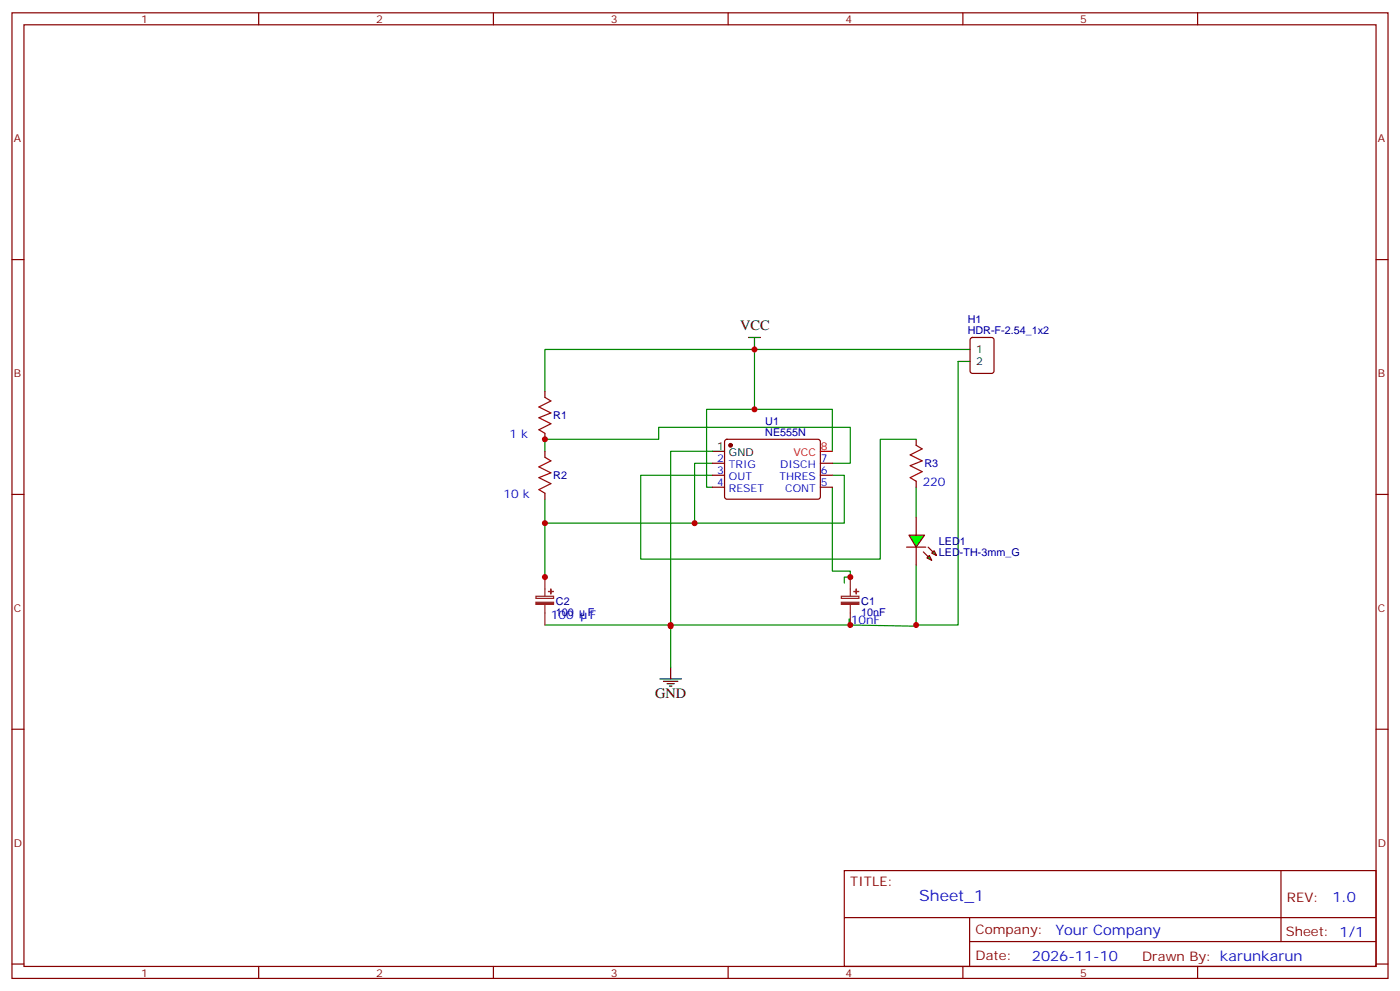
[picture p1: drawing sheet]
<svg xmlns="http://www.w3.org/2000/svg" width="412mm" height="292mm" viewBox="0 0 412 292" stroke-linecap="round" stroke-linejoin="round" font-family="sans-serif">
<g fill="none" stroke="#870000" stroke-width=".35">
<path d="M3.5 3.8h405.4v284.3h-405.4zM7.1 7.3h398.2v277.3h-398.2zM76.2 3.8v3.5M145.3 3.8v3.5M214.5 3.8v3.5M283.6 3.8v3.5M352.8 3.8v3.5M3.5 76.4h3.6M405.3 76.4h3.6M286 99.6l.5-.2h5.6l.7 .4v9.5l-.5 .6-5.8 .1-.7-.5v-9.4zM160.5 115.3v1.7M160.5 127.6v1.8"/>
<path d="M160.5 132.9v1.8M269.9 129.4v1.7M3.5 145.6h3.6M160.5 145.2v1.8M269.9 141.7v1.8M405.3 145.6h3.6M3.5 214.7h3.6M405.3 214.7h3.6M248.7 256.4h156.6v28.2h-156.6zM377.3 256.4v20.9M248.7 270.2h156.5M285.6 277.3h119.6"/>
<path d="M285.6 270.2v14.1M3.5 283.9h3.6M76.2 284.6v3.5M145.3 284.6v3.5M214.5 284.6v3.5M283.6 284.6v3.5M352.8 284.6v3.5M405.3 283.9h3.6"/>
</g>
<path d="M220.5 99.4h3.5M222.2 99.4v3.5M282.2 102.9h3.6M282.2 106.4h3.6M194.4 199.9h6.3M197.6 196.4v3.5M195.4 200.6h4.3M196.5 201.3h2.1M197.2 202h.7" fill="none" stroke="#000" stroke-width=".35"/>
<path d="M282.2 102.9h-121.7v12.4M282.2 106.4v77.6h-12.3M160.5 132.9v-3.5h33.5v-3.6h56.5v10.6h-5.3M160.5 147v23.3h-.1M269.9 143.5v8.8M269.9 166.4v18l-19.4-.4h-90M197.6 184v12.4" fill="none" stroke="#008700" stroke-width=".35"/>
<path d="M160.5 117l1.8 1.1-3.6 1.7 3.6 1.8-3.6 1.4 3.6 1.8-3.6 1.7 1.8 1.1M160.5 134.7l1.8 1-3.6 1.8 3.6 1.7-3.6 1.5 3.6 1.7-3.6 1.8 1.8 1M269.9 131.1l1.7 1.1-3.5 1.7 3.5 1.8-3.5 1.4 3.5 1.8-3.5 1.8 1.8 1" fill="none" stroke="#a10000" stroke-width=".35"/>
<path d="M267.8 157.6h4.5l-2.4 3.5z" fill="#0f0" stroke="#870000" stroke-width=".35"/>
<path d="M267.1 161.1h5.6z" fill="#f00" stroke="#870000" stroke-width=".35"/>
<g fill="#870000" stroke="#870000" stroke-width=".35">
<path d="M273.4 161.1l1.4 1.4z"/>
<path d="M272 162.5l1.4 1.4z"/>
</g>
<g fill="#0f0" stroke="#870000" stroke-width=".35">
<path d="M275.2 162.2l.7 1.4-1.4-.7z"/>
<path d="M273 164.3l.8-.7 .7 1.4z"/>
</g>
<path d="M209.9 136.4h3.5M209.9 139.9h3.5M213.7 129.6l.4-.2h27.1l.5 .7-.1 16.5-.7 .4-27-.1-.5-.6v-16.2zM241.7 136.4h3.5M241.7 139.9h3.5M209.9 143.5h3.5M241.7 143.5h3.5M269.9 152.3v5.3M269.9 161.1v5.3" fill="none" stroke="#870000" stroke-width=".35"/>
<path d="M222.2 102.9v17.6M209.9 132.9h-12.3v51.5M209.9 136.4h-5.3v17.7h44.1v-14.2h-3.5M245.2 132.9v-12.4h-37.1v23h1.8M269.9 129.4h-10.6v35.2h-70.6v-24.7h21.2M160.5 154.1h44.1M245.2 143.5v24.7h5.3v1.7h-1.8v1.8M250.5 184v-1.7h-.4v2.1" fill="none" stroke="#008700" stroke-width=".35"/>
<circle cx="215.2" cy="131.1" r=".53" fill="#870000" stroke="#870000" stroke-width=".35"/>
<path d="M209.9 132.9h3.5" fill="none" stroke="#000" stroke-width=".35"/>
<path d="M241.7 132.9h3.5" fill="none" stroke="#f00" stroke-width=".35"/>
<path d="M157.9 175.6h5.2v.6h-5.2zM160.5 169.9v5.7M160.5 178v6M247.8 175.6h5.2v.6h-5.2zM250.5 169.9v5.7M250.5 178v6" fill="none" stroke="#8c2424" stroke-width=".35"/>
<g fill="#8c2424" stroke="#8c2424" stroke-width=".35">
<path d="M247.8 177.3h5.2v.7h-5.2z"/>
<path d="M251.5 174.2h1.4z"/>
<path d="M252.2 173.5v1.4z"/>
<path d="M157.9 177.3h5.2v.7h-5.2z"/>
<path d="M161.6 174.2h1.4z"/>
<path d="M162.2 173.5l.1 1.4z"/>
</g>
<g fill="#c00">
<circle cx="269.9" cy="184" r=".88"/>
<circle cx="160.5" cy="154.1" r=".88"/>
<circle cx="204.6" cy="154.1" r=".88"/>
<circle cx="160.5" cy="129.4" r=".88"/>
<circle cx="222.3" cy="102.9" r=".88"/>
<circle cx="222.3" cy="120.5" r=".88"/>
<circle cx="250.5" cy="184" r=".88"/>
<circle cx="250.5" cy="169.9" r=".88"/>
<circle cx="197.6" cy="184.4" r=".88"/>
<circle cx="197.6" cy="184" r=".88"/>
<circle cx="160.5" cy="169.9" r=".88"/>
</g>
<text font-size="4.6" fill="#00f" x="270.8" y="265.4">Sheet_1</text>
<g font-size="4.2">
<text x="218" y="97.3">VCC</text>
<text x="193" y="205.6">GND</text>
</g>
<g font-size="4.2" fill="#00f">
<text x="392.5" y="265.6">1.0</text>
<text x="310.9" y="275.2">Your Company</text>
<text x="304" y="283">2026-11-10</text>
</g>
<g font-size="3.9" fill="#800">
<text x="250.5" y="260.9">TITLE:</text>
<text x="379.1" y="265.6">REV:</text>
<text x="287.4" y="275.1">Company:</text>
<text x="378.7" y="275.8">Sheet: 1/1</text>
<text x="287.4" y="282.8">Date:</text>
<text x="336.4" y="282.9">Drawn By: karunkarun</text>
</g>
<g font-size="3.5" fill="#00f">
<text x="150.1" y="129">1 k</text>
<text x="271.8" y="143.1">220</text>
<text x="148.3" y="146.6">10 k</text>
<text x="162.3" y="182.3">100</text>
<text x="173.8" y="182.3">F</text>
<text x="250.6" y="183.7">10nF</text>
</g>
<g font-size="3.2" fill="#800">
<text x="41.6" y="6.8">1</text>
<text x="110.8" y="6.8">2</text>
<text x="179.9" y="6.8">3</text>
<text x="249.1" y="6.8">4</text>
<text x="318.2" y="6.8">5</text>
<text x="4.1" y="41.9">A</text>
<text x="405.9" y="41.9">A</text>
<text x="4.1" y="111">B</text>
<text x="405.9" y="111">B</text>
<text x="4.1" y="180.2">C</text>
<text x="405.9" y="180.2">C</text>
<text x="4.1" y="249.3">D</text>
<text x="405.9" y="249.3">D</text>
<text x="41.6" y="287.6">1</text>
<text x="110.8" y="287.6">2</text>
<text x="179.9" y="287.6">3</text>
<text x="249.1" y="287.6">4</text>
<text x="318.2" y="287.6">5</text>
</g>
<g font-size="3.2" fill="#000080">
<text x="285.1" y="95.2">H1</text>
<text x="285.1" y="98.3">HDR-F-2.54_1x2</text>
<text x="163" y="123.5">R1</text>
<text x="225.4" y="125.2">U1</text>
<text x="225.4" y="128.3">NE555N</text>
<text x="272.3" y="137.6">R3</text>
<text x="163" y="141.2">R2</text>
<text x="276.6" y="160.6">LED1</text>
<text x="276.6" y="163.6">LED-TH-3mm_G</text>
<text x="163.8" y="178.1">C2</text>
<text x="253.7" y="178.2">C1</text>
<text x="163.8" y="181.3">100</text>
<text x="173.1" y="181.3">F</text>
<text x="253.7" y="181.3">10nF</text>
</g>
<g font-size="3.2">
<text x="287.5" y="104">1</text>
<text x="287.5" y="107.5">2</text>
<text x="211.2" y="132.5">1</text>
<text x="214.7" y="134.3">GND</text>
</g>
<g font-size="3.2" fill="#00f">
<text x="211.2" y="136.1">2</text>
<text x="214.7" y="137.8">TRIG</text>
<text x="229.8" y="137.8">DISCH</text>
<text x="241.8" y="136.1">7</text>
<text x="211.2" y="139.6">3</text>
<text x="211.2" y="143.1">4</text>
<text x="214.7" y="141.4">OUT</text>
<text x="229.6" y="141.4">THRES</text>
<text x="241.8" y="143.1">5</text>
<text x="241.8" y="139.6">6</text>
<text x="214.7" y="144.9">RESET</text>
<text x="231.3" y="144.9">CONT</text>
</g>
<g font-size="3.2" fill="#f00">
<text x="233.7" y="134.3">VCC</text>
<text x="241.8" y="132.5">8</text>
</g>
</svg>
